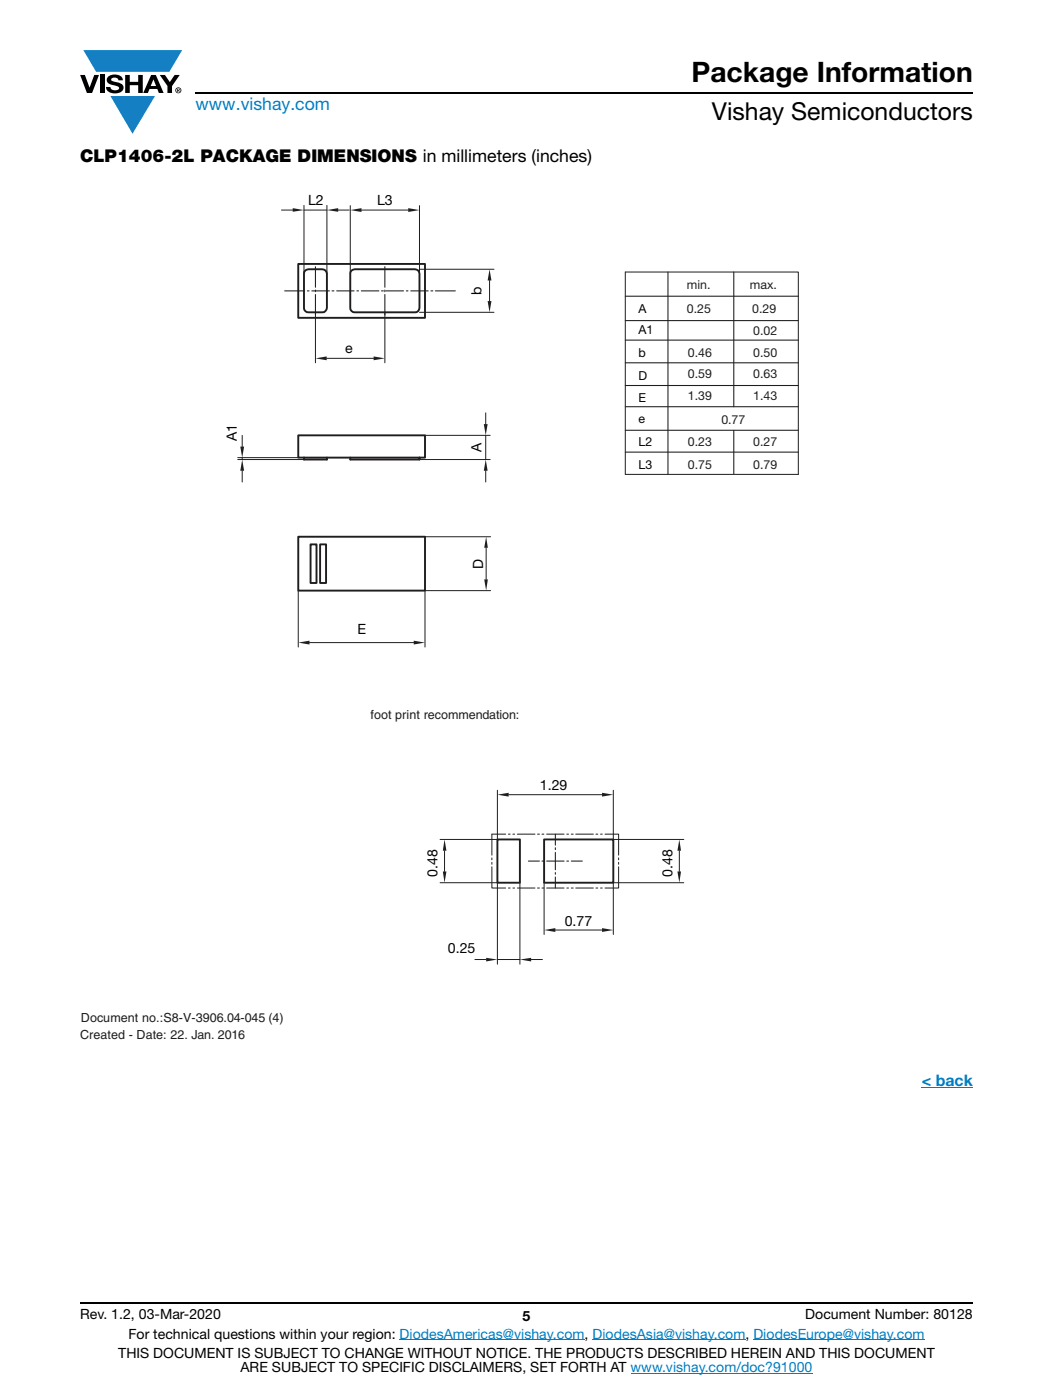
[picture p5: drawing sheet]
<svg xmlns="http://www.w3.org/2000/svg" width="210mm" height="279mm" viewBox="0 0 210 279" stroke-linecap="round" stroke-linejoin="round" font-family="sans-serif">
<g fill="#147fc3">
<path d="M16.6 10h19.7l-2.5 4.3h-1.2h-13.4z"/>
<path d="M22 19.2h8.9l-4.5 7.5z"/>
</g>
<g fill="#000">
<path d="M16 15h.9l1 2.5 .9-2.5h.9l-1.3 3.6h-1.1zM19.9 15h.9v3.6h-.9zM21.6 15.3a2.1 2.1 0 0 1 2.8 .3l.1 .4h-.9a.79 .79 0 0 0-.7-.5 .79 .79 0 0 0-.7 .4l.2 .3 1 .2a1.08 1.08 0 0 1 1.2 1 1.08 1.08 0 0 1-1.1 1.2 1.73 1.73 0 0 1-2.4-1.2h.9a.96 .96 0 0 0 .8 .6 .96 .96 0 0 0 1-.4 1.31 1.31 0 0 0-1.3-.6 1.03 1.03 0 0 1-1-.6 1.03 1.03 0 0 1 .1-1.1zM25 15h.9v1.3h1.7v-1.3h.9v3.6h-.9v-1.6h-1.7v1.6h-.9zM31.9 15h1l1 1.4 .9-1.4h1l-1.5 2.2v1.4h-.9v-1.4z"/>
<path d="M30.6 15.8l.5 1.4h-1zM30.1 15l-1.5 3.6h.9l.3-.8h1.6l.3 .8h.9l-1.5-3.6z"/>
<path d="M35.5 17.8h.2v.2h-.2zM35.3 17.7v.7h.2v-.3l.3 .3-.1-.3 .1-.2v-.2z"/>
<path d="M35.1 18a.46 .46 0 0 1 .9 0 .46 .46 0 0 1-.9 0zM35 18a.6 .6 0 0 0 1.2 0 .6 .6 0 0 0-1.2 0z"/>
</g>
<path d="M39 18.6h155M16 260h178" fill="none" stroke="#000" stroke-width=".36"/>
<path d="M79.7 267.4h36.9M118.2 267.4h30.5M125.8 274h36.2M150.2 267.4h34.2" fill="none" stroke="#007ec4" stroke-width=".2"/>
<path d="M183.7 217h.2z" fill="#007ec4"/>
<path d="M183.8 217h10.2" fill="none" stroke="#007ec4" stroke-width=".2"/>
<path d="M16 38.5h143.3v169.3h-143.3z" fill="#fff"/>
<path d="M59.5 86.9h25.3v4.4h-25.3zM65.2 91.3v.4h-4.6v-.4v.4M69.8 91.3v.4h13.9v-.4v.4M59.5 107.1h25.3v10.8h-25.3z" fill="none" stroke="#201d1e" stroke-width=".38"/>
<path d="M56.1 41.9h2.3M60.6 41v13.6M60.6 41.9h4.6M65.2 41v13.6M67.4 41.9h2.2" fill="none" stroke="#201d1e" stroke-width=".2"/>
<g fill="#201d1e">
<path d="M58.4 41.5l2.2 .4-2.2 .4z"/>
<path d="M65.2 41.9l2.2-.4v.8z"/>
</g>
<path d="M59.5 117.9v11.2M84.7 117.9v11.2M61.7 128.2h20.8" fill="none" stroke="#201d1e" stroke-width=".2"/>
<g fill="#201d1e">
<path d="M59.5 128.2l2.2-.3v.7z"/>
<path d="M82.5 127.9l2.2 .3-2.2 .4z"/>
</g>
<path d="M83.7 91.7h14M84.8 86.9h12.9M96.9 82.4v2.2M96.9 86.9v4.8M96.9 94v2.2" fill="none" stroke="#201d1e" stroke-width=".2"/>
<g fill="#201d1e">
<path d="M96.9 91.7l.3 2.3h-.7z"/>
<path d="M96.5 84.6h.7l-.3 2.3z"/>
</g>
<path d="M84.8 117.9h13M84.8 107.1h13M96.9 109.3v6.3" fill="none" stroke="#201d1e" stroke-width=".2"/>
<g fill="#201d1e">
<path d="M96.6 115.6h.7l-.4 2.3z"/>
<path d="M96.9 107.1l.4 2.2h-.7z"/>
</g>
<path d="M59.5 52.7h25.2v10.7h-25.2z" fill="none" stroke="#201d1e" stroke-width=".38"/>
<path d="M83.7 53.7h14.8M97.6 56v4.1M83.7 62.3h14.8" fill="none" stroke="#201d1e" stroke-width=".2"/>
<g fill="#201d1e">
<path d="M97.2 60.1h.8l-.4 2.2z"/>
<path d="M97.6 53.7l.4 2.3h-.8z"/>
</g>
<g fill="none" stroke="#201d1e" stroke-width=".21">
<path d="M56.8 58.1h3.9M61.3 58.1h.3M62.2 58.1h3.5M66.2 58.1h.4M67.1 58.1h3.5M71.2 58.1h.3M72 58.1h3.6M76.1 58.1h.4M77 58.1h3.5M81 58.1h.4M81.9 58.1h3.5M85.9 58.1h.4"/>
<path d="M86.8 58.1h4"/>
</g>
<path d="M69.8 41v13.6M72.1 41.9h9.3M83.7 41v13.6" fill="none" stroke="#201d1e" stroke-width=".2"/>
<g fill="#201d1e">
<path d="M81.4 41.5l2.2 .4-2.2 .4z"/>
<path d="M69.8 41.9l2.3-.4v.8z"/>
</g>
<path d="M47.4 91.3h12.1M47.4 91.7h13.2M48.3 86.9v2.2M48.3 91.3v.4M48.3 94v2.2" fill="none" stroke="#201d1e" stroke-width=".2"/>
<g fill="#201d1e">
<path d="M48.3 91.7l.4 2.3h-.8z"/>
<path d="M47.9 89.1h.8l-.4 2.2z"/>
</g>
<path d="M61.9 108.6h1.2v7.7h-1.2zM63.8 108.6h1.2v7.7h-1.2z" fill="none" stroke="#201d1e" stroke-width=".38"/>
<path d="M62.9 53.2v4.1M62.9 57.9v.3M62.9 58.8v4M76.7 53.2v4.1M76.7 57.9v.3M76.7 58.8v4" fill="none" stroke="#201d1e" stroke-width=".21"/>
<path d="M62.9 62.3v10.1M65.1 71.5h9.4M76.7 62.3v10.1" fill="none" stroke="#201d1e" stroke-width=".2"/>
<g fill="#201d1e">
<path d="M62.9 71.5l2.2-.4v.8z"/>
<path d="M74.5 71.1l2.2 .4-2.2 .4z"/>
</g>
<path d="M60.9 54l.6-.3h2.8a.94 .94 0 0 1 .9 .9v6.8a.94 .94 0 0 1-.9 .9h-2.8a.87 .87 0 0 1-.9-.9v-6.8zM70.1 54l.6-.3h12.1a.87 .87 0 0 1 .8 .9v6.8a.87 .87 0 0 1-.8 .9h-12.1a.87 .87 0 0 1-.9-.9v-6.8zM99.2 167.5h4.5v8.7h-4.5zM108.5 167.5h13.8v8.7h-13.8z" fill="none" stroke="#201d1e" stroke-width=".38"/>
<g fill="none" stroke="#201d1e" stroke-width=".2">
<path d="M98.1 173v4.2h2.7M98.1 171.2v.4M98.1 172.1v.4M100.8 166.5h-2.7v4.2M101.4 177.2h.3M101.4 166.5h.3M102.3 177.2h.3M102.3 166.5h.3M103.2 177.2h3.5M103.2 166.5h3.5M107.2 177.2h.4M107.2 166.5h.4"/>
<path d="M108.1 177.2h.4M108.1 166.5h.4M108.5 176.2v10.3M109 166.5h3.5M109 177.2h3.5M113 166.5h.4M113 177.2h.4M113.9 177.2h.4M113.9 166.5h.4M114.8 177.2h3.5M114.8 166.5h3.5M118.8 177.2h.4"/>
<path d="M118.8 166.5h.4M119.8 166.5h.3M119.8 177.2h.3M120.6 166.5h2.8v4.2M122.3 176.2v10.3M123.4 171.2v.4M123.4 172.1v.4M123.4 173v4.2h-2.8M110.7 185.6h9.4"/>
</g>
<path d="M105.4 171.8h2.2M108.1 171.8h.4M109 171.8h3.5M110.7 166.5v2.2M110.7 169.2v.4M110.7 170.1v3.5M110.7 174.1v.4M110.7 175v2.2M113 171.8h.4M113.9 171.8h2.2" fill="none" stroke="#201d1e" stroke-width=".21"/>
<g fill="#201d1e">
<path d="M108.5 185.6l2.2-.4v.8z"/>
<path d="M120.1 185.2l2.2 .4-2.2 .4z"/>
</g>
<path d="M99.2 176.2v16.2M103.7 176.2v16.2M94.7 191.5h2.2M99.2 191.5h4.5M105.9 191.5h2.3" fill="none" stroke="#201d1e" stroke-width=".2"/>
<g fill="#201d1e">
<path d="M103.7 191.5l2.2-.3v.7z"/>
<path d="M96.9 191.2l2.3 .3-2.3 .4z"/>
</g>
<path d="M99.2 157.7v9.8M101.4 158.6h18.7M122.3 157.7v9.8" fill="none" stroke="#201d1e" stroke-width=".2"/>
<g fill="#201d1e">
<path d="M99.2 158.6l2.2-.4v.8z"/>
<path d="M120.1 158.2l2.2 .4-2.2 .4z"/>
</g>
<path d="M87.8 176.2h11.4M87.8 167.5h11.4M88.6 169.8v4.1" fill="none" stroke="#201d1e" stroke-width=".2"/>
<g fill="#201d1e">
<path d="M88.3 173.9h.7l-.4 2.3z"/>
<path d="M88.6 167.5l.4 2.3h-.7z"/>
</g>
<path d="M122.3 176.2h14.1M122.3 167.5h14.1M135.5 169.8v4.1" fill="none" stroke="#201d1e" stroke-width=".2"/>
<g fill="#201d1e">
<path d="M135.1 173.9h.7l-.3 2.3z"/>
<path d="M135.5 167.5l.3 2.3h-.7z"/>
</g>
<path d="M124.7 59.1h34.5M133.2 54.3v40.4M146.3 54.3v26.9M124.7 64h34.5M124.7 67.9h34.5M124.7 72.4h34.5M124.7 76.9h34.5M124.7 81.2h34.5M124.7 85.9h34.5M124.7 90.2h34.5M146.3 85.9v8.7" fill="none" stroke="#201d1e" stroke-width=".21"/>
<path d="M124.7 54.3h34.5v40.4h-34.5z" fill="none" stroke="#201d1e" stroke-width=".2"/>
<text font-size="5.6" x="137.9" y="16.4">Package Information</text>
<text font-size="4.9" x="142" y="23.9">Vishay Semiconductors</text>
<text font-size="3.5" fill="#007ec4" x="39" y="22">www.vishay.com</text>
<text font-size="3.5" x="16" y="32.3">CLP1406-2L PACKAGE DIMENSIONS in millimeters (inches)</text>
<text font-size="3.2" fill="#007ec4" x="183.8" y="216.7">&lt; back</text>
<g font-size="2.8" fill="#040503">
<text x="61.4" y="40.9">L2</text>
<text x="75.2" y="40.9">L3</text>
<text x="96" y="58.9" transform="rotate(-90 96 58.9)">b</text>
<text x="68.8" y="70.5">e</text>
<text x="47.2" y="88" transform="rotate(-90 47.2 88)">A1</text>
<text x="96" y="90.3" transform="rotate(-90 96 90.3)">A</text>
<text x="96.4" y="113.5" transform="rotate(-90 96.4 113.5)">D</text>
<text x="71.3" y="126.6">E</text>
<text x="107.7" y="157.7">1.29</text>
<text x="87.2" y="175" transform="rotate(-90 87.2 175)">0.48</text>
<text x="134.1" y="175" transform="rotate(-90 134.1 175)">0.48</text>
<text x="112.6" y="184.9">0.77</text>
<text x="89.3" y="190.2">0.25</text>
</g>
<g font-size="2.8">
<text x="16" y="263.3">Rev. 1.2, 03-Mar-2020</text>
<text x="104.2" y="263.6">5</text>
<text x="160.6" y="263.3">Document Number: 80128</text>
<text x="25.6" y="267.1">For technical questions within your region: DiodesAmericas@vishay.com, DiodesAsia@vishay.com, DiodesEurope@vishay.com</text>
<text x="23.6" y="271">THIS DOCUMENT IS SUBJECT TO CHANGE WITHOUT NOTICE. THE PRODUCTS DESCRIBED HEREIN AND THIS DOCUMENT</text>
<text x="48" y="273.8">ARE SUBJECT TO SPECIFIC DISCLAIMERS, SET FORTH AT www.vishay.com/doc?91000</text>
</g>
<g font-size="2.5" fill="#201d1e">
<text x="137" y="57.8">min.</text>
<text x="149.5" y="57.8">max.</text>
<text x="137" y="62.4">0.25</text>
<text x="150" y="62.4">0.29</text>
<text x="137.2" y="71.2">0.46</text>
<text x="150.2" y="71.2">0.50</text>
<text x="150.2" y="66.8">0.02</text>
<text x="137.2" y="75.4">0.59</text>
<text x="150.2" y="75.4">0.63</text>
<text x="137.2" y="79.8">1.39</text>
<text x="150.2" y="79.8">1.43</text>
<text x="137.2" y="89.1">0.23</text>
<text x="143.8" y="84.5">0.77</text>
<text x="150.2" y="89.1">0.27</text>
<text x="137.2" y="93.5">0.75</text>
<text x="150.2" y="93.5">0.79</text>
<text x="73.9" y="143.4">foot print recommendation:</text>
<text x="16.1" y="203.9">Document no.:S8-V-3906.04-045 (4)</text>
<text x="16" y="207.3">Created - Date: 22. Jan. 2016</text>
</g>
<g font-size="2.5" fill="#040503">
<text x="127.3" y="62.4">A</text>
<text x="127.3" y="71.3">b</text>
<text x="127.3" y="66.7">A1</text>
<text x="127.3" y="75.7">D</text>
<text x="127.3" y="80.2">E</text>
<text x="127.3" y="84.5">e</text>
<text x="127.3" y="89.1">L2</text>
<text x="127.3" y="93.5">L3</text>
</g>
</svg>
